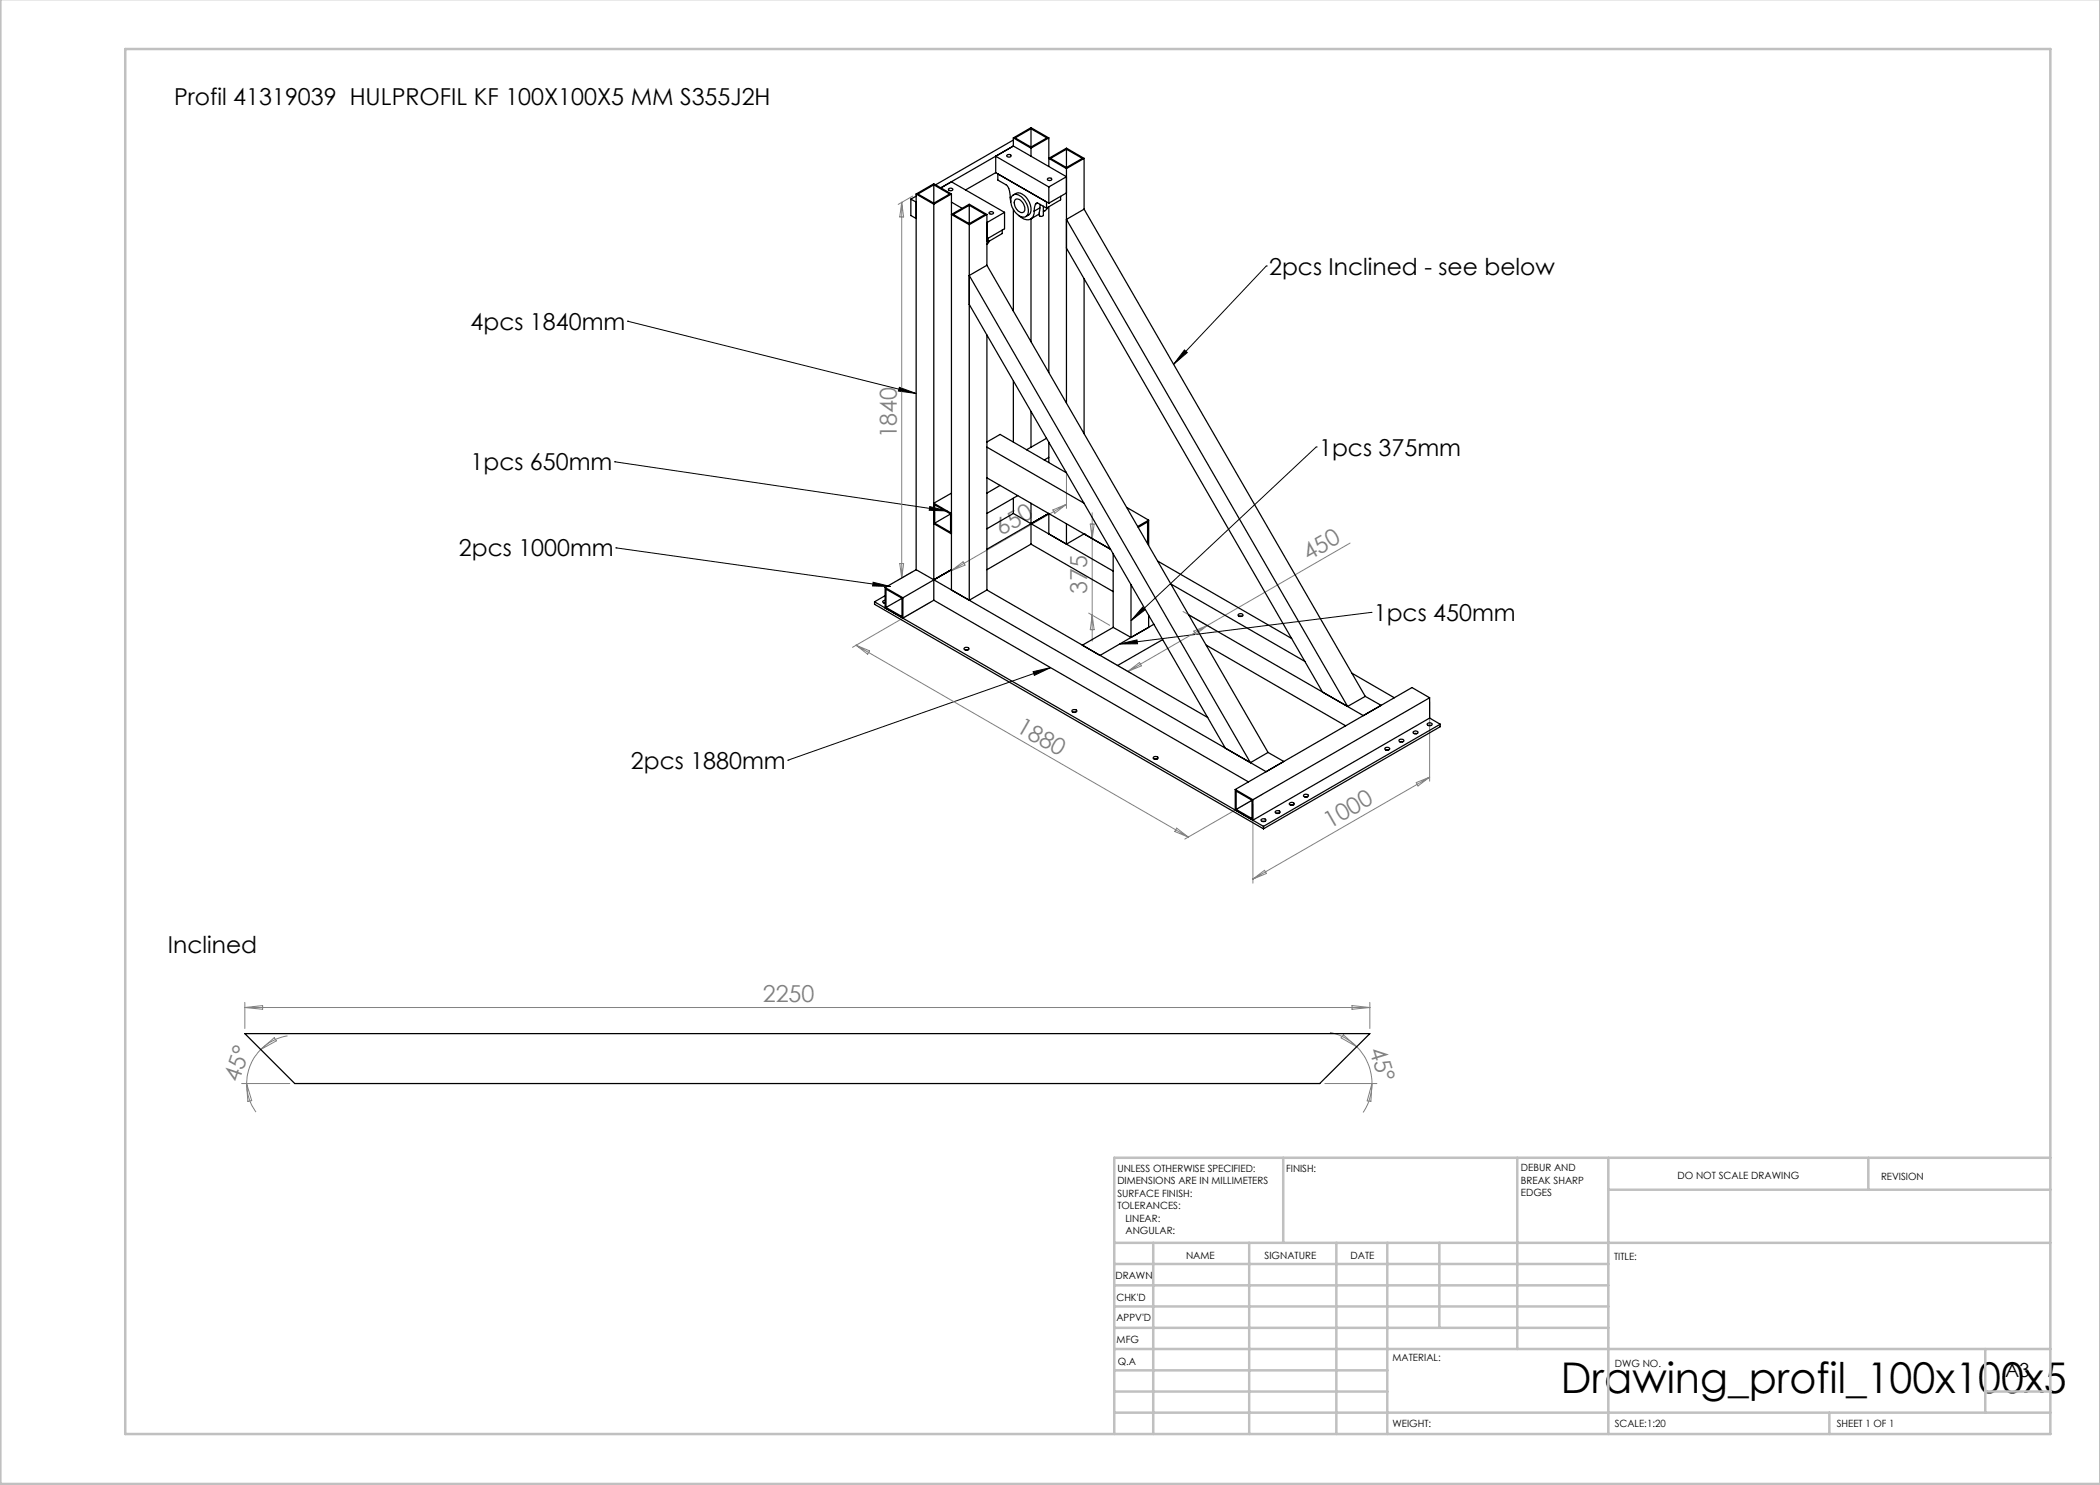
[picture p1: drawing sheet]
<svg xmlns="http://www.w3.org/2000/svg" width="420mm" height="297mm" viewBox="0 0 420 297" stroke-linecap="round" stroke-linejoin="round" font-family="sans-serif">
<g fill="none" stroke="#000" stroke-width=".2">
<path d="M253.3 53.2h.1M253.3 53.2l-18.6 19.6M125.5 64.2h.1M125.5 64.2l57.7 14.5M179.9 77.5l3.3 1.2-3.5-.5zM236.9 70l.6 .5-2.8 2.3zM122.9 92.4h.1M122.9 92.4l66.5 9.8M263.2 89.4h.1M263.2 89.4l-37 34.7M123.2 109.6h.1M123.2 109.6l54.9 7.7"/>
<path d="M174.6 116.4l3.5 .9-3.6-.1zM185.9 101.3l3.5 .9-3.6-.1zM206.6 134.3l3.5-.8-3.2 1.6zM210.1 133.5l-52.5 18.5M223.9 128.8l3.5-.8 .1 .8zM228.5 121.4l.5 .6-2.8 2.1zM274.2 122.5h.1M274.2 122.5l-50.3 6.3M157.6 152h.1"/>
</g>
<g fill="none" stroke="#808080" stroke-width=".2">
<path d="M182.5 39.2l-2.9 1.7M180.3 40.5v75.1M180.3 40.5l.4 2.9h-.7zM213.3 94.3v7.4M180 112.7h.7l-.4 2.9zM182.5 114.3l-2.9 1.7M190.3 107.6v7.4M190.3 114.1l2.3-1.7 .4 .6zM210.6 102l2.7-1.1-2.3 1.8zM213.3 100.9l-23 13.2M217.7 107.3l4.2 2.4M218.1 104.8h.7l-.4 2.9z"/>
<path d="M218.4 102.5v25.7M270 108.6l-28.5 16.5M171.2 129l66.5 38.4M171.2 129l2.7 1.2-.4 .6zM186.1 120.5l-15.6 9M217.7 122.6l4.2 2.5M218.4 123l.4 2.9h-.7zM220.7 131.5l5.6 3.2M225.6 134.3l2.3-1.8 .4 .7zM236.6 122.3l5.6 3.2M238.8 126.2l2.7-1.1-2.4 1.8zM241.5 125.1l-15.9 9.2"/>
<path d="M252.5 158.9l-15.5 8.9M283.2 156.5l2.7-1.1-2.3 1.8zM285.9 140.4v15.8M285.9 155.4l-35.3 20.4M235.3 165.6l2.4 1.8-2.8-1.1zM250.6 160.8v15.8M250.6 175.8l2.3-1.7 .4 .6zM48.3 216.7h9.7M49 200.5v5.2M49 201.5h225M49 201.5l3.5-.4v.8zM49.3 216.7a9.9 9.9 0 0 0 1.9 5.7"/>
<path d="M49.3 216.7l1 3.4-.7 .2zM52.1 209.9a10 10 0 0 0-2.8 6.8M52.1 209.9l2.8-2.4 .4 .7zM57.5 207.2a10.1 10.1 0 0 0-5.4 2.7M265 216.7h10.4M266 206.5a10.1 10.1 0 0 1 5.3 2.8M268.7 207l2.6 2.3-3.1-1.7zM270.4 201.1l3.6 .4-3.6 .4zM271.3 209.3a10.3 10.3 0 0 1 3.1 7.4M274 200.5v5.2M274.4 216.7l-.2 3.6-.8-.1zM274.4 216.7a10.5 10.5 0 0 1-1.8 5.8"/>
</g>
<g fill="none" stroke="#c0c0c0" stroke-width=".5">
<path d="M.1 -.1v296.9h419.9M25 9.8h385.1v277h-385.1zM256.6 231.6v17M303.5 231.6v38.2M321.7 231.6v55.2M321.7 237.9h88.4M373.7 231.6v6.3M410.1 231.6h-187.3v55.2M222.8 248.6h187.3M222.8 257.1h98.9M222.8 252.8h98.9M230.6 248.6v38.2"/>
<path d="M249.8 248.6v38.2M267.3 248.6v38.2M277.5 248.6v38.2M287.9 248.6v17M222.8 265.6h98.9M222.8 261.3h98.9M222.8 278.3h54.7M222.8 274.1h54.7M222.8 269.8h187.3M397.1 278.3h13M397.1 269.8v12.7M222.8 282.5h187.3"/>
<path d="M365.9 282.5v4.3"/>
</g>
<path d="M179.9 77.5l3.3 1.2-3.5-.5zM174.6 116.4l3.5 .9-3.6-.1zM206.6 134.3l3.5-.8-3.2 1.6zM185.9 101.3l3.5 .9-3.6-.1zM228.5 121.4l.5 .6-2.8 2.1zM223.9 128.8l3.5-.8 .1 .8zM236.9 70l.6 .5-2.8 2.3z" fill="#000"/>
<g fill="none" stroke="#000" stroke-width=".25">
<path d="M182.2 39.8l1 .6M182.2 39.8v3.3l1 .6M183.2 38.8l3.6-2 3.5 2M183.2 38.8l3.6 2M183.2 38.8v75.1M183.2 39.2l-1 .6M186.8 37v3.6M186.8 37l-3.2 1.8 3.2 1.8M186.8 37l3.1 1.8-3.1 1.8M189.7 37.8l.1-.1a.39 .39 0 0 1 .5-.1 .39 .39 0 0 1 .2 .5h-.5a.23 .23 0 0 1-.3-.1 .23 .23 0 0 1 0-.2zM190.3 38.8l-3.5 2M190.3 38.8v79.2l3.6 2"/>
<path d="M199.1 31.3l10.7 6.1M199.1 34.5l10.7 6.1M199.1 31.3v3.2M199.1 34.5l-6 3.5M201.4 31l.4-.1a.31 .31 0 0 1 .4 .3 .31 .31 0 0 1-.4 .2l-.4-.1zM202.4 39.2a1.62 1.62 0 0 1 2.4 .7 2.84 2.84 0 0 1 .6 3.3 1.54 1.54 0 0 1-2.2-.6 3.1 3.1 0 0 1-.8-3.4zM202.7 39l.5-.3a2.15 2.15 0 0 1 2.5 1.4 2.26 2.26 0 0 1 0 2.9l-.5 .3M202.7 27.6l3.5-2.1 3.6 2.1M202.7 27.6l3.5 2M202.7 27.6v1.6M202.7 29.2l-14.5 8.4 2.1-1.2 10.6 6.1M202.7 29.2l-3.6 2.1"/>
<path d="M202.7 29.2l10.6 6.1-3.5 2.1M202.7 28l-15.6 9M203.1 39.9a1.73 1.73 0 0 1 1.9 1.7 .73 .73 0 0 1-.5 .9 .73 .73 0 0 1-.9-.3 1.83 1.83 0 0 1-.5-2.3zM206.2 25.7l-3.2 1.9 3.2 1.8M206.2 25.7l3.2 1.9-3.2 1.8M206.2 25.7v3.7M206.2 29.6v1.7M209.5 35.8a.43 .43 0 0 1 .5-.2 .43 .43 0 0 1 .3 .4l-.6 .1-.2-.1zM209.8 27.6l-3.6 2M209.8 27.6v5.7M209.8 37.4v3.2M212.1 39.3v.7l-2.8 1.6"/>
<path d="M213.3 29.8l-3.2 1.9 3.2 1.8M213.3 29.8l3.2 1.9-3.2 1.8M213.3 29.8v3.7M213.3 33.7v46.9M213.3 38.6l-3.5 2M216.8 31.7l-3.5-2.1-3.5 2.1 3.5 2M216.8 31.7l-3.5 2M216.8 31.7v10.1M186.8 40.8v79.2M190.3 40.4l2.1 1.3M193.9 41.1l3.1 1.8-3.1 1.8M193.9 41.1v3.6"/>
<path d="M193.9 44.9v75.1M193.9 41.1l-3.3 1.8 3.3 1.8M197.4 42.9l-3.5-2.1-3.6 2.1 3.6 2M197.4 42.9v10.2M197.4 42.9l-3.5 2M197.4 53.1l-3.5 2 56.2 97.4 3.5-2M197.4 53.1l56.2 97.4M197.4 48.2l.2 .2M197.6 47.6v.8M197.8 42.5a.44 .44 0 0 1 .5-.2 .44 .44 0 0 1 .3 .4l-.5 .1-.3-.2zM197.8 48.2l-.4 .7M200.4 46v.7l-2.8 1.7"/>
<path d="M200.9 42.5v3.3l-3.5 2M200.9 42.5l-3.5 2M202.1 40.4v-.1a6.9 6.9 0 0 0-.7-3.2l-1.8-1.1v-1.2l9.7 5.6v1.2M202.7 41.9v20.3M206.2 43.7v24.7M206.8 42.2a1.51 1.51 0 0 1-.8 1.7 1.51 1.51 0 0 1-1.8-.4l-.5-.4M207.1 40.8a.36 .36 0 0 1 .6-.1l1.6 .9M207.1 40.8l-.3 1.4M207.5 40.6l-.4 .2M207.9 42.8l-1.8 1M208 41.6l-1.2 .6M208 40.9v.7"/>
<path d="M208.7 41.2v1.9l-.3 .2-.5-.2 .1-1.5M209.5 41.5l-.2 .4-.6 .4M209.8 41.4v33.1M213.3 49.6l51.2 88.8 5 2.9M216.8 55.8v30.9M216.8 41.8l56.2 97.5M216.8 41.8l-3.5 2.1 56.2 97.4M193.9 60.9l51.2 88.7M197.4 67v51M202.7 76.2v12.2M190.3 98.6l-3.5 2 3.5 2.1M197.4 89.4l19.4 11.2"/>
<path d="M197.4 95.6l24.7 14.3M197.4 88.4l2.6-1.5 13.3 7.6M200 97.1l-2.6 1.5M202.7 99.7v3M203.6 99.1l-6.2 3.6M206.2 82.3v7.1M209.3 87.7l-4 2.3M209.8 88.4v4.1M209.8 91.5l-1 .5M177 119.1l-2.1 1.3M177 117.5l3.6 2.1M177 117.5v4.1l3.6 2"/>
<path d="M180.4 119.7v3.6l-3.2-1.8M180.4 119.7l-3.2-1.9v3.7M180.4 119.7l-3.2 1.8M180.6 119.6v4M183.2 113.9l3.6 2.1M183.2 113.9l-6.2 3.6M186.8 116l3.5-2.1-9.7 5.7M186.8 104.7l3.5 2.1M186.8 116l66.4 38.3 3.6-2-3.2-1.8M190.1 102.8v3.7l-3.2-1.9M190.1 102.8l-3.2-1.8v3.6M190.1 102.8l-3.2 1.8"/>
<path d="M197.4 118l-3.5 2M197.4 118l44.1 25.5M202.7 102.7l19.9 11.5M202.7 102.7l-5.3 3.1M206.2 100.6v8.2M206.2 108.8l16.4 9.5M206.2 108.8l-8.8 5.1M209.8 102.7v4.1M209.8 102.7l-3.6 2M209.8 102.7l-12.4 7.2M213.3 104.7v4.1l3.5-2M216.8 106.8h.1"/>
<path d="M222.6 110.8v14.7M225.4 101.5l4.3 2.5M226.2 116.9v10.6M227.6 105.5l1.9-1.1v4.3M229.7 104v5.1M229.7 104l-2.2 1.3M231.5 112.2l26.8 15.5M234.2 116.8l26.8 15.5M174.9 120.4v.5l77.8 44.9M174.9 120.4l77.8 44.9M177 120.1a.33 .33 0 0 0-.5 .3 .33 .33 0 0 0 .5 .2M177 120.6h-.2"/>
<path d="M186.8 120l62.9 36.4M186.8 120l-6.2 3.6M192.9 129.6a.48 .48 0 0 1 .5-.2 .48 .48 0 0 1 .3 .5l-.6 .1a.24 .24 0 0 1-.3-.1 .24 .24 0 0 1 .1-.3zM193 130h.6M222.6 125.5l3.6 2M222.6 125.5l-6.1 3.5M229.7 123v2.5l-3.5 2M230.8 124.8l-10.8 6.3M232.6 127.9l-9.1 5.2M237.7 122.9l35 20.2M241.3 129l27.8 16.2M247.6 122.9a.51 .51 0 0 1 .6-.2 .51 .51 0 0 1 .4 .5 .51 .51 0 0 1-.6 .1 .51 .51 0 0 1-.4-.4z"/>
<path d="M247.8 123.3h.6M270.4 134.7l8.5 4.9M273 139.3l-3.5 2M273 139.3l3.2 1.8M285.9 139.6l-3.5-2.1-35.3 20.4M285.9 139.6l-35.3 20.3M285.9 139.6v4M214.5 142a.47 .47 0 0 1 .5-.1 .47 .47 0 0 1 .3 .4 .49 .49 0 0 1-.5 .2 .49 .49 0 0 1-.4-.4zM214.6 142.4h.5M230.7 151.4a.47 .47 0 0 1 .6-.2 .47 .47 0 0 1 .3 .5 .49 .49 0 0 1-.6 .2 .49 .49 0 0 1-.3-.4zM230.9 151.8h.5M247.1 157.9l3.5 2"/>
<path d="M247.1 157.9v4.1l3.5 2M250.6 159.9v4.1M260.8 159a.47 .47 0 0 1 .5-.2 .47 .47 0 0 1 .3 .5 .49 .49 0 0 1-.5 .1 .49 .49 0 0 1-.4-.4zM260.9 159.4h.5M277 149.6a.54 .54 0 0 1 .5-.2 .54 .54 0 0 1 .4 .4 .53 .53 0 0 1-.5 .2 .53 .53 0 0 1-.4-.4zM277.2 150h.5M279.9 147.9l.3-.1a.34 .34 0 0 1 .6 .3 .33 .33 0 0 1-.5 .3l-.5-.2zM280 148.4h.5M282.7 146.3a.49 .49 0 0 1 .5-.1 .49 .49 0 0 1 .4 .4 .51 .51 0 0 1-.6 .2 .51 .51 0 0 1-.4-.4zM282.9 146.7h.5M285.5 144.7a.5 .5 0 0 1 .5-.2 .5 .5 0 0 1 .4 .5 .52 .52 0 0 1-.6 .2 .52 .52 0 0 1-.3-.5zM285.7 145.1h.5"/>
<path d="M285.9 143.6l2.1 1.2M285.9 143.6l-35.3 20.4M288 144.8l-35.3 20.5M288 144.8v.5l-35.3 20.5M250.4 160.1v3.6l-3.2-1.8M250.4 160.1l-3.2-1.9v3.7M250.4 160.1l-3.2 1.8M252.2 163.9a.51 .51 0 0 1 .6-.2 .51 .51 0 0 1 .4 .4 .51 .51 0 0 1-.6 .2 .51 .51 0 0 1-.4-.4zM252.4 164.3h.6M252.7 165.3v.5M255.1 162.3a.52 .52 0 0 1 .5-.2 .52 .52 0 0 1 .4 .4 .54 .54 0 0 1-.5 .2 .54 .54 0 0 1-.4-.4zM255.3 162.7h.5"/>
<path d="M257.9 160.7a.53 .53 0 0 1 .5-.2 .53 .53 0 0 1 .4 .4 .54 .54 0 0 1-.5 .2 .54 .54 0 0 1-.4-.4zM258.1 161h.5M49 206.7h225l-10.1 10h-205z"/>
</g>
<text font-size="8.5" x="312.2" y="278.5">Drawing_profil_100x100x5</text>
<g font-size="4.7">
<text x="34.8" y="21">Profil 41319039 HULPROFIL KF 100X100X5 MM S355J2H</text>
<text x="253.8" y="54.9">2pcs Inclined - see below</text>
<text x="94.1" y="65.9">4pcs 1840mm</text>
<text x="94.1" y="94">1pcs 650mm</text>
<text x="263.8" y="91.1">1pcs 375mm</text>
<text x="91.8" y="111.2">2pcs 1000mm</text>
<text x="274.8" y="124.2">1pcs 450mm</text>
<text x="126.2" y="153.8">2pcs 1880mm</text>
<text x="33.6" y="190.6">Inclined</text>
</g>
<g font-size="4.7" fill="#808080">
<text x="179.3" y="87.7" transform="rotate(-90 179.3 87.7)">1840</text>
<text x="200.2" y="107.2" transform="rotate(-30 200.2 107.2)">650</text>
<text x="261.7" y="112.3" transform="rotate(-30 261.7 112.3)">450</text>
<text x="217.4" y="118.7" transform="rotate(-90 217.4 118.7)">375</text>
<text x="203" y="146.2" transform="rotate(30 203 146.2)">1880</text>
<text x="266" y="165.8" transform="rotate(-30 266 165.8)">1000</text>
<text x="152.6" y="200.5">2250</text>
<text x="273.8" y="209.9" transform="rotate(73 273.8 209.9)">45°</text>
<text x="47.8" y="216.6" transform="rotate(-71 47.8 216.6)">45°</text>
</g>
<text font-size="3.9" x="401" y="275.4">A3</text>
<g font-size="2">
<text x="223.5" y="234.4">UNLESS OTHERWISE SPECIFIED:</text>
<text x="223.5" y="236.9">DIMENSIONS ARE IN MILLIMETERS</text>
<text x="223.5" y="239.4">SURFACE FINISH:</text>
<text x="257.2" y="234.4">FINISH:</text>
<text x="304.2" y="234.3">DEBUR AND</text>
<text x="304.2" y="236.8">BREAK SHARP</text>
<text x="304.2" y="239.3">EDGES</text>
<text x="335.5" y="235.8">DO NOT SCALE DRAWING</text>
<text x="376.2" y="236">REVISION</text>
<text x="223.5" y="241.9">TOLERANCES:</text>
<text x="225.1" y="244.4">LINEAR:</text>
<text x="225.1" y="246.9">ANGULAR:</text>
<text x="237.2" y="251.8">NAME</text>
<text x="252.9" y="251.7">SIGNATURE</text>
<text x="270.1" y="251.7">DATE</text>
<text x="223.1" y="255.9">DRAWN</text>
<text x="322.8" y="252">TITLE:</text>
<text x="223.3" y="260.1">CHK'D</text>
<text x="223.3" y="264.2">APPV'D</text>
<text x="223.3" y="268.6">MFG</text>
<text x="223.5" y="272.9">Q.A</text>
<text x="278.5" y="272.3">MATERIAL:</text>
<text x="323" y="273.4">DWG NO.</text>
<text x="278.5" y="285.3">WEIGHT:</text>
<text x="323" y="285.4">SCALE:1:20</text>
<text x="367.4" y="285.4">SHEET 1 OF 1</text>
</g>
</svg>
